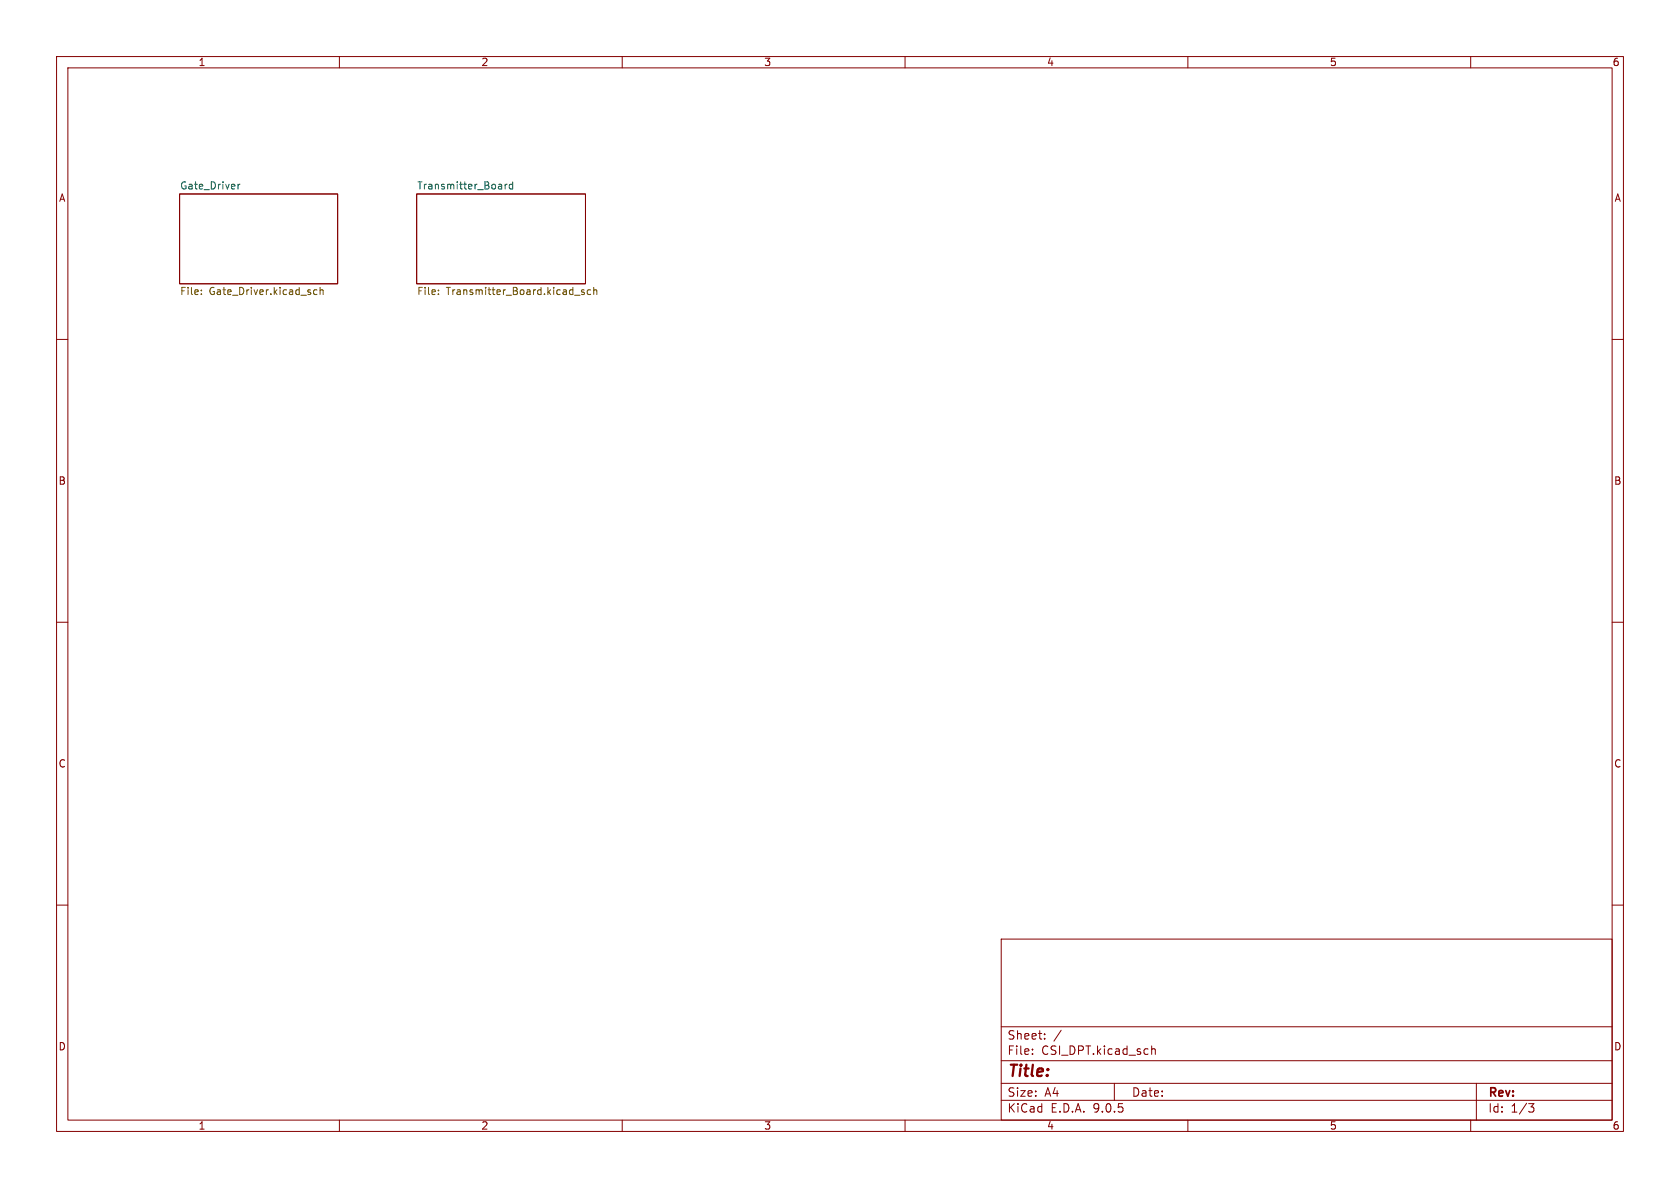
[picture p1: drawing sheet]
<svg xmlns="http://www.w3.org/2000/svg" width="297mm" height="210mm" viewBox="0 0 297 210" stroke-linecap="round" stroke-linejoin="round" font-family="sans-serif">
<g fill="none" stroke="#840000" stroke-width=".18">
<path d="M10 10h277v190h-277zM12 12h273v186h-273zM60 10v2M110 10v2M160 10v2M210 10v2M260 10v2M31.7 34.3h28v15.9h-28zM73.7 34.3h29.8v15.9h-29.8zM10 60h2M285 60h2M10 110h2"/>
<path d="M285 110h2M10 160h2M177 166h108v32h-108zM285 160h2M60 198v2M110 198v2M160 198v2M177 194.5h108M177 191.5h108M177 187.5h108M177 181.5h108M182.5 186.3v.1"/>
<path d="M182.5 185.5v.1M184.7 183.6v.1M184.7 182.8v.1M187.6 182.1l-1.3 2M197 191.5v3M203.6 184.9v1.5M203.6 185.5l.2-.1 .4 .1v.9M210 198v2M260 198v2M261 191.5v6.5M270.2 195.1h1l-.5 .6 .4 .1 .1 .5-.3 .3h-.4"/>
</g>
<path d="M42.1 32.6v.8M42.4 32.6l-.3 .2M89.3 32.6v.8M89.7 32.6l-.4 .2M90.6 32.6h-.3l-.3 .2 .1 .6h.5M90.6 32.1v1.3" fill="none" stroke="#006464" stroke-width=".18"/>
<path d="M35.6 52v.1M35.6 51.3v.1M56 51.3l-.3-.1-.3 .3 .2 .5h.4M56.6 51.3l.2-.1 .3 .1v.8M56.6 50.8v1.3M77.5 52v.1M77.5 51.3v.1M101.6 52.2h.9M103.3 51.3l-.3-.1-.2 .2v.2l.5 .1v.3h-.5M104.4 51.3l-.3-.1-.3 .3 .1 .5h.5M105 51.3l.1-.1 .3 .1 .1 .8M105 50.8v1.3" fill="none" stroke="#725600" stroke-width=".18"/>
<text font-size="2.8" fill="#840000" x="178" y="190.9">Title:</text>
<g font-size="2.1" fill="#840000">
<text x="178" y="184">Sheet:</text>
<text x="178" y="186.7">File:</text>
<text x="184.1" y="186.7">CSI_DPT.kicad_sch</text>
<text x="178" y="196.9">KiCad</text>
<text x="178" y="194.1">Size:</text>
<text x="184.7" y="194.1">A4</text>
<text x="185.7" y="196.9">E.D.A.</text>
<text x="193.3" y="196.9">9.0.5</text>
<text x="200" y="194.1">Date:</text>
<text x="263" y="194.3">Rev:</text>
<text x="263" y="196.9">Id:</text>
<text x="267.1" y="196.9">1/3</text>
</g>
<g font-size="1.8" fill="#840000">
<text x="35" y="11.9">1</text>
<text x="85" y="11.9">2</text>
<text x="135" y="11.9">3</text>
<text x="185" y="11.9">4</text>
<text x="235" y="11.9">5</text>
<text x="285" y="11.9">6</text>
<text x="10.3" y="35.9">A</text>
<text x="285.3" y="35.9">A</text>
<text x="10.3" y="85.9">B</text>
<text x="285.3" y="85.9">B</text>
<text x="10.3" y="135.9">C</text>
<text x="285.3" y="135.9">C</text>
<text x="10.3" y="185.9">D</text>
<text x="285.3" y="185.9">D</text>
<text x="35" y="199.9">1</text>
<text x="85" y="199.9">2</text>
<text x="135" y="199.9">3</text>
<text x="185" y="199.9">4</text>
<text x="235" y="199.9">5</text>
<text x="285" y="199.9">6</text>
</g>
<g font-size="1.8" fill="#006464">
<text x="31.7" y="33.6">Gate_Driver</text>
<text x="73.7" y="33.6">Transmitter_Board</text>
</g>
<g font-size="1.8" fill="#725600">
<text x="31.7" y="52.5">File:</text>
<text x="37" y="52.5">Gate_Driver.kicad_sch</text>
<text x="73.7" y="52.5">File:</text>
<text x="78.9" y="52.5">Transmitter_Board.kicad_sch</text>
</g>
</svg>
